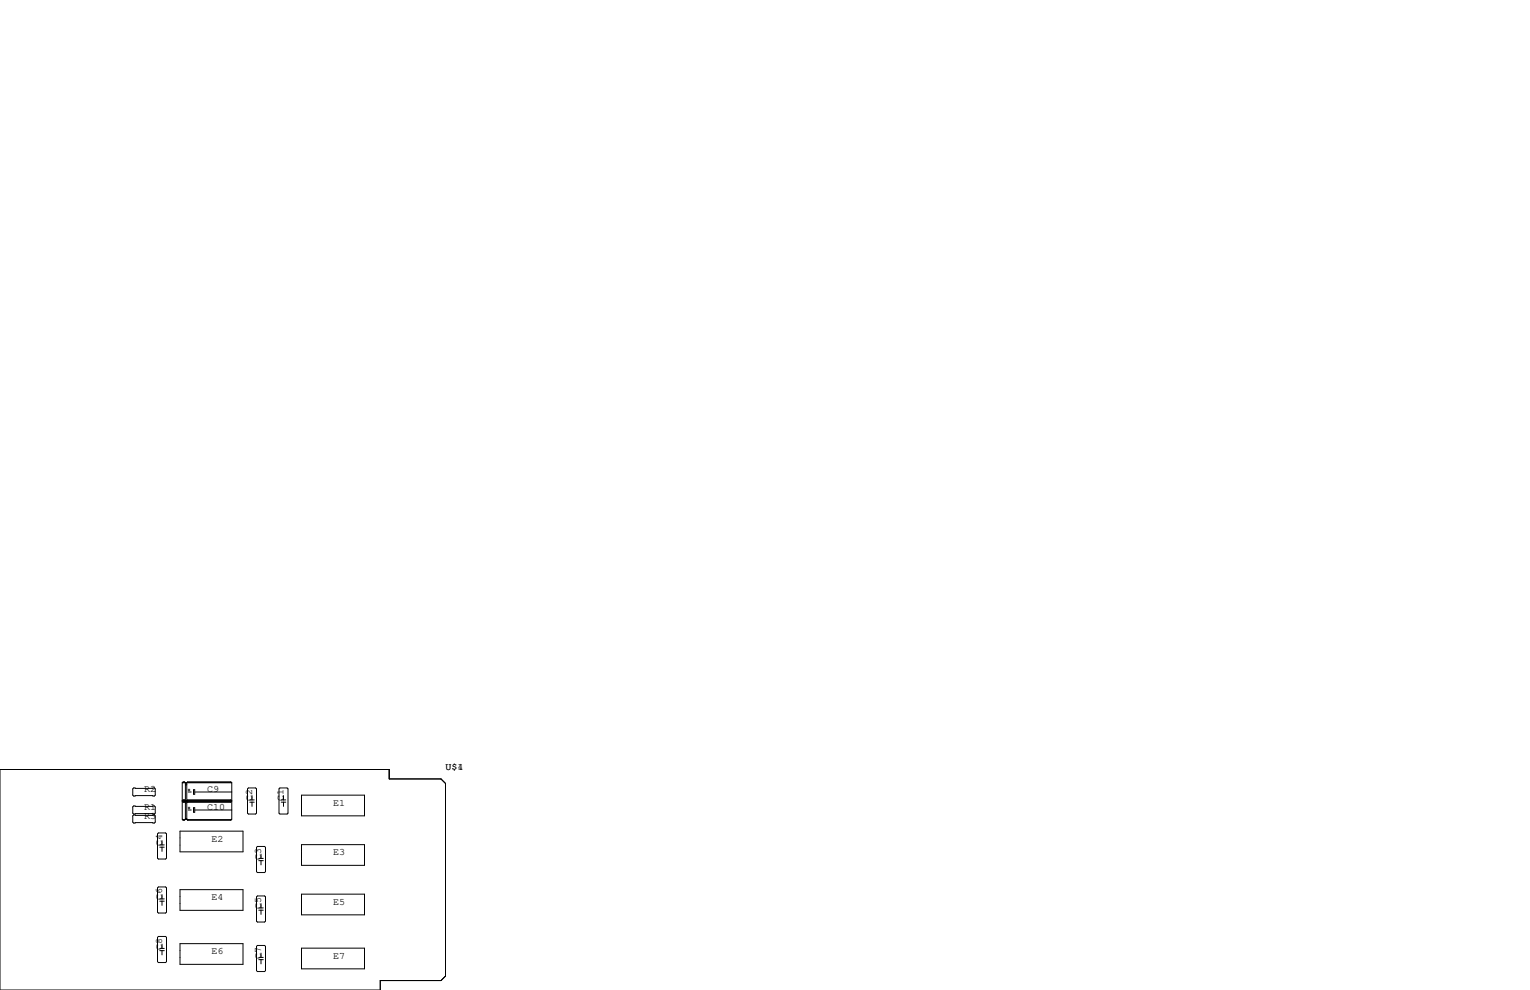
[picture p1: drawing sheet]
<svg xmlns="http://www.w3.org/2000/svg" width="432mm" height="279mm" viewBox="0 0 432 279" stroke-linecap="round" stroke-linejoin="round" font-family="sans-serif">
<g fill="none" stroke="#000" stroke-width=".28">
<path d="M0 217.2h109.9v2.6h14.6l1.2 1.3v54.4l-1.2 1.2h-17.2v2.7h-107.3zM37.7 222.4h5.9l.2 .2v1.8l-.2 .3h-5.9l-.2-.3v-1.8zM37.7 227.5h5.9l.2 .2v1.8l-.2 .2h-5.9l-.2-.2v-1.8zM37.7 230h5.9l.2 .3v1.7l-.2 .3h-5.9l-.2-.3v-1.7zM44.7 235.1h2l.3 .2v6.9l-.3 .2h-2l-.2-.2v-6.9zM45.1 238.5h1.3M45.1 239.1h1.3M45.7 237.2v1.3M45.7 239.1v1.2M50.8 234.6h17.8v5.8h-17.8zM51.4 220.9v10.3l.3 .3M51.4 220.9l.3-.2h.4l.2 .2v10.3"/>
<path d="M51.4 220.9h14M51.4 226.1l.3 .3M51.6 226.3h.6M51.6 231.3h.6M51.7 220.8h.4M51.7 226.3l1-.2 .3 .3M51.7 226.3v.1M51.7 231.4v.1M51.7 225.9h.4M52.3 226l-.2-.3h-.4l-.3 .3h14l-.2-.3h-12.2l-.3 .3M52.3 221.5h.4M52.3 226.1h.4"/>
<path d="M52.3 226.6h.4M52.3 231.2l-.6 .2M52.3 231.2h.4M52.3 231.1h.4M52.5 221h.1M52.7 231.2l.3 .3M52.8 226.3h12.5M52.8 231.3h12.5M53 220.8h12.2M53 226.3v.1M53 231.4v.1M53 225.9h12.2"/>
<path d="M53.1 222.9h.5M53.1 223.5h.9M53.1 228h.5M53.1 228.6h.9M53.3 222.7v.5M53.3 227.8v.5M54.6 222.9h.4v1.3h-.4zM54.6 228h.4v1.2h-.4zM55.1 223.5h10.3M55.1 228.6h10.3M65.4 220.9l-.2-.2h-12.2l-.3 .2v10.3M65.4 226.1l-.2 .2h-12.2"/>
<path d="M65.4 220.9v10.3l-.2 .3-12.2-.1M70.1 222.4h2l.3 .2v6.9l-.3 .2h-2l-.2-.2v-6.9zM70.5 225.8h1.3M70.5 226.4h1.3M71.1 224.5v1.3M71.1 226.4v1.2M72.6 238.9h2.1l.2 .2v6.9l-.2 .3h-2.1l-.2-.3v-6.9zM79 222.4h2l.3 .2v6.9l-.3 .2h-2l-.3-.2v-6.9zM79.4 225.8h1.2M79.4 226.4h1.2M80 224.5v1.3M80 226.4v1.2"/>
<path d="M85.1 238.4h17.8v5.8h-17.8zM85.1 224.4h17.8v5.9h-17.8zM44.5 250.6l.2-.3h2l.3 .3v6.8l-.3 .3h-2l-.2-.3zM45.1 253.7h1.3M45.1 254.3h1.3M45.7 252.5v1.2M45.7 254.3v1.2M50.8 251.1h17.8v5.8h-17.8zM72.4 253.1l.2-.2h2.1l.2 .2v6.9l-.2 .2h-2.1l-.2-.2zM73 256.9h1.3M73 242.3h1.3M73 242.9h1.3"/>
<path d="M73 256.2h1.3M73.7 241v1.3M73.7 242.9v1.2M73.7 255v1.2M73.7 256.9v1.2M85.1 252.3h17.8v5.9h-17.8zM44.5 264.5l.2-.2h2l.3 .2v6.9l-.3 .3h-2l-.2-.3zM45.1 267.7h1.3M45.1 268.3h1.3M45.7 266.4v1.3M45.7 268.3v1.2M50.8 266.3h17.8v5.9h-17.8z"/>
<path d="M72.4 267.1l.2-.3h2.1l.2 .3v6.8l-.2 .3h-2.1l-.2-.3zM73 270.2h1.3M73 270.8h1.3M73.7 269v1.2M73.7 270.8v1.2M85.1 267.6h17.8v5.8h-17.8z"/>
</g>
<g font-size="2.8">
<text x="125.7" y="217.2">U$1</text>
<text x="129.1" y="217.2">4</text>
<text x="40.6" y="223.5">R2</text>
<text x="58.4" y="223.5">C9</text>
<text x="71.1" y="226.1" transform="rotate(-90 71.1 226.1)">C2</text>
<text x="80" y="226.1" transform="rotate(-90 80 226.1)">C1</text>
<text x="94" y="227.3">E1</text>
<text x="40.6" y="231.1">R3</text>
<text x="40.6" y="228.6">R1</text>
<text x="58.4" y="228.6">C10</text>
<text x="45.7" y="238.8" transform="rotate(-90 45.7 238.8)">C4</text>
<text x="59.7" y="237.5">E2</text>
<text x="73.7" y="242.6" transform="rotate(-90 73.7 242.6)">C3</text>
<text x="94" y="241.3">E3</text>
<text x="45.7" y="254" transform="rotate(-90 45.7 254)">C6</text>
<text x="59.7" y="254">E4</text>
<text x="73.7" y="256.5" transform="rotate(-90 73.7 256.5)">C5</text>
<text x="94" y="255.3">E5</text>
<text x="45.7" y="268" transform="rotate(-90 45.7 268)">C8</text>
<text x="59.7" y="269.2">E6</text>
<text x="73.7" y="270.5" transform="rotate(-90 73.7 270.5)">C7</text>
<text x="94" y="270.5">E7</text>
</g>
</svg>
